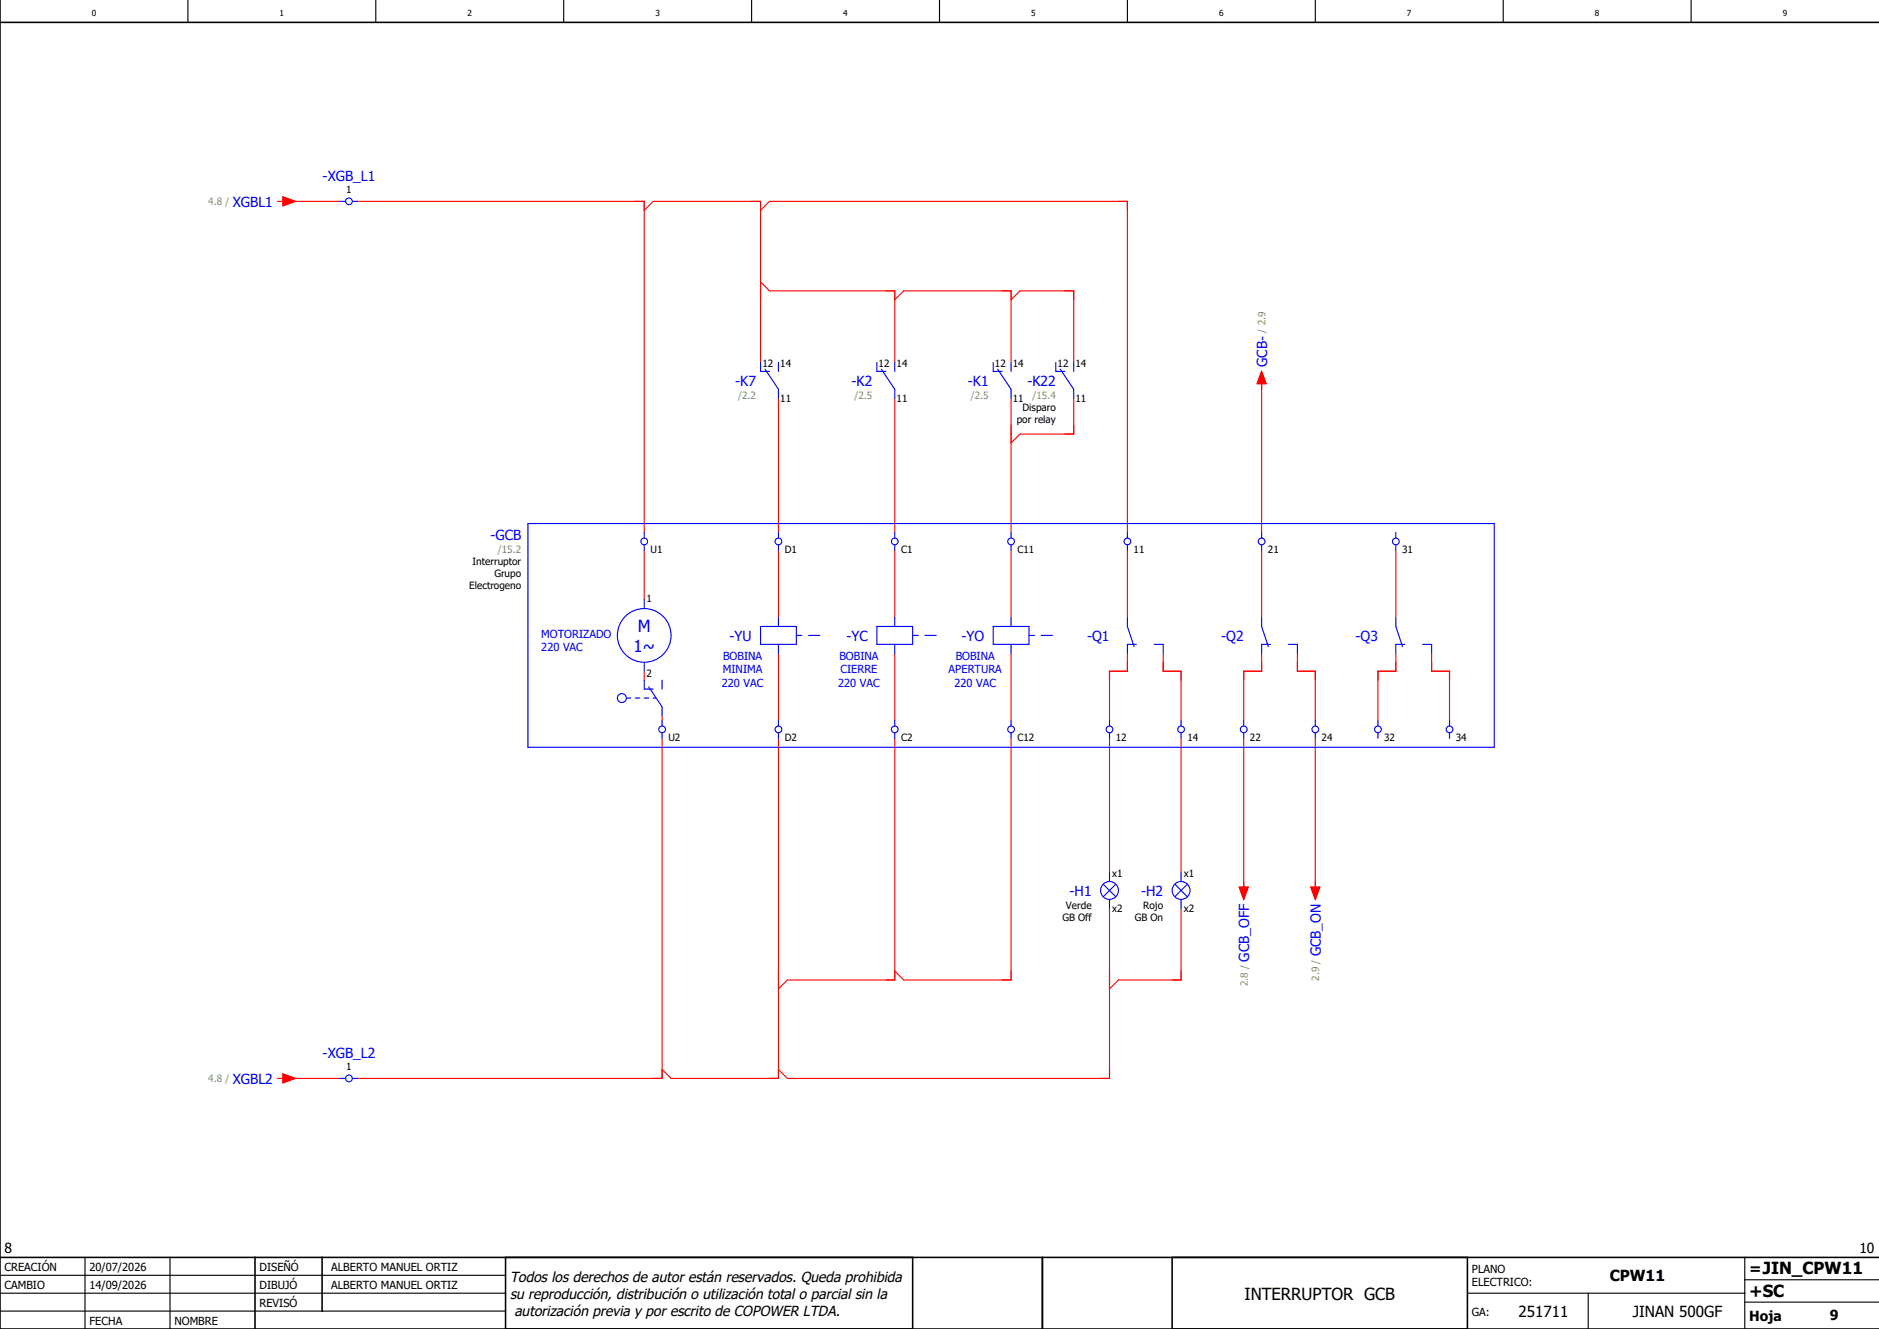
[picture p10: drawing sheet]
<svg xmlns="http://www.w3.org/2000/svg" width="420mm" height="297mm" viewBox="0 0 420 297" stroke-linecap="round" stroke-linejoin="round" font-family="sans-serif">
<g fill="none" stroke="#000" stroke-width=".25">
<path d="M42 0v5M84 0v5M126 0v5M168 0v5M210 0v5M252 0v5M294 0v5M336 0v5M378 0v5M0 285h113M0 293h113M0 289h113"/>
<path d="M19 281v16M38 281v16M328 289h62M355 289v8M390 291h30M390 281v16M390 286h30"/>
</g>
<path d="M0 5h420M0 0v297h420M0 281h420M57 281v16M72 281v12M113 281v16M204 281v16M233 281v16M262 281v16M328 281v16" fill="none" stroke="#000" stroke-width=".35"/>
<g fill="none" stroke="#f00" stroke-width=".25">
<path d="M62 45h1.2M63.2 44l2.8 1-2.8 1zM64 45h12M80 45h64v74M144 47l2-2h24v36M170 47l2-2h80v74M170 63l2 2h28v16M200 67l2-2h24v16M226 67l2-2h12v16M174 89v30M200 89v30M226 89v30"/>
<path d="M240 89v8h-12l-2 2M282 85.8v33.2M282 83l1 2.8h-2zM144 123v11M174 123v15M200 123v15M226 123v15M252 123v15M282 123v15M312 123v15M144 150v2M174 146v15"/>
<path d="M200 146v15M226 146v15M252 146v4h-4v11M260 146v4h4v11M282 146v4h-4v11M290 146v4h4v11M312 146v4h-4v11M320 146v4h4v11M148 160v1M148 165v76h-68M174 165v76h-24l-2-2M200 165v54h-24l-2 2"/>
<path d="M226 165v54h-24l-2-2M248 165v30M264 165v30M278 165v34M294 165v34M277 198.3h2l-1 2.7zM293 198.3h2l-1 2.7zM248 203v38h-72l-2-2M264 203v16h-14l-2 2M62 241h1.2M63.2 240l2.8 1-2.8 1zM64 241h12"/>
</g>
<g fill="none" stroke="#00f" stroke-width=".25">
<path d="M76 45h1.2M78.7 45h1.3M170 81v2h2M171 82.5l3 4.5v2M174 81v2M196 81v2h2M197 82.5l3 4.5v2M200 81v2M222 81v2h2M223 82.5l3 4.5v2M226 81v2M236 81v2h2"/>
<path d="M237 82.5l3 4.5v2M240 81v2M118 117h216v50h-216zM144 119v1.2M174 119v1.2M200 119v1.2M226 119v1.2M252 119v1.2M282 119v1.2M312 119v1.2M144 121.7v1.3M144 134v2"/>
<path d="M174 121.7v1.3M174 138v2M200 121.7v1.3M200 138v2M226 121.7v1.3M226 138v2M252 121.7v1.3M252 138v2l1.5 4.5M282 121.7v1.3M282 138v2M312 121.7v1.3M312 138v2l1.5 4.5"/>
<path d="M140 156h1M142 156h1M144 148v2M144 152v2h2M144 156h1M145 153.5l3 4.5v2M146 156h.7M148 152v2M170 140h8v4h-8zM174 144v2M178 142h1.2M180.7 142h2.6"/>
<path d="M196 140h8v4h-8zM200 144v2M204 142h1.2M206.7 142h2.6M222 140h8v4h-8zM226 144v2M230 142h1.3M232.8 142h2.4M254 144h-2v2M258 144h2v2M282 140l1.5 4.5M284 144h-2v2"/>
<path d="M288 144h2v2M314 144h-2v2M318 144h2v2M148 161v1.2M148 163.7v1.3M174 161v1.2M174 163.7v1.3M200 161v1.2M200 163.7v1.3M226 161v1.2M226 163.7v1.3M248 161v1.2"/>
<path d="M248 163.7v1.3M264 161v1.2M264 163.7v1.3M278 161v1.2M278 163.7v1.3M294 161v1.2M294 163.7v1.3M308 161v1.2M308 163.7v1.3M324 161v1.2M324 163.7v1.3M246.6 197.6l2.8 2.8"/>
<path d="M248 195v2M249.4 197.6l-2.8 2.8M262.6 197.6l2.8 2.8M264 195v2M265.4 197.6l-2.8 2.8M248 201v2M264 201v2M76 241h1.2M78.7 241h1.3"/>
<circle cx="78" cy="45" r=".75"/>
<circle cx="144" cy="121" r=".75"/>
<circle cx="174" cy="121" r=".75"/>
<circle cx="200" cy="121" r=".75"/>
<circle cx="226" cy="121" r=".75"/>
<circle cx="252" cy="121" r=".75"/>
<circle cx="282" cy="121" r=".75"/>
<circle cx="312" cy="121" r=".75"/>
<circle cx="139" cy="156" r="1"/>
<circle cx="144" cy="142" r="6"/>
<circle cx="148" cy="163" r=".75"/>
<circle cx="174" cy="163" r=".75"/>
<circle cx="200" cy="163" r=".75"/>
<circle cx="226" cy="163" r=".75"/>
<circle cx="248" cy="163" r=".75"/>
<circle cx="264" cy="163" r=".75"/>
<circle cx="278" cy="163" r=".75"/>
<circle cx="294" cy="163" r=".75"/>
<circle cx="308" cy="163" r=".75"/>
<circle cx="324" cy="163" r=".75"/>
<circle cx="248" cy="199" r="2"/>
<circle cx="264" cy="199" r="2"/>
<circle cx="78" cy="241" r=".75"/>
</g>
<g fill="#f00" stroke="#f00" stroke-width=".22">
<path d="M63.2 44l2.8 1-2.8 1z"/>
<path d="M282 83l1 2.8h-2z"/>
<path d="M63.2 240l2.8 1-2.8 1z"/>
<path d="M277 198.3h2l-1 2.7z"/>
<path d="M293 198.3h2l-1 2.7z"/>
</g>
<g font-size="3.7" fill="#00f">
<text x="142.6" y="141.2">M</text>
<text x="141.6" y="145.7">1~</text>
</g>
<g font-size="3.7">
<text x="278.2" y="290.5">INTERRUPTOR GCB</text>
<text x="391" y="289.8">+SC</text>
</g>
<g font-size="3.4">
<text x="359.8" y="286.4">CPW11</text>
<text x="391" y="284.6">=JIN_CPW11</text>
<text x="339.4" y="294.4">251711</text>
<text x="365" y="294.4">JINAN 500GF</text>
</g>
<g font-size="3.2">
<text x="114" y="286.5">Todos los derechos de autor están reservados. Queda prohibida</text>
<text x="114" y="290.2">su reproducción, distribución o utilización total o parcial sin la</text>
<text x="115" y="294">autorización previa y por escrito de COPOWER LTDA.</text>
</g>
<g font-size="3.1" fill="#00f">
<text x="72.1" y="40.4">-XGB_L1</text>
<text x="52.1" y="46.2">XGBL1</text>
<text x="283.2" y="82" transform="rotate(-90 283.2 82)">GCB-</text>
<text x="164.4" y="86.2">-K7</text>
<text x="190.4" y="86.2">-K2</text>
<text x="216.4" y="86.2">-K1</text>
<text x="229.7" y="86.2">-K22</text>
<text x="109.6" y="120.6">-GCB</text>
<text x="163" y="143.2">-YU</text>
<text x="189.2" y="143.2">-YC</text>
<text x="214.9" y="143.2">-YO</text>
<text x="243" y="143.2">-Q1</text>
<text x="273" y="143.2">-Q2</text>
<text x="303" y="143.2">-Q3</text>
<text x="239.1" y="200.2">-H1</text>
<text x="255.1" y="200.2">-H2</text>
<text x="279.2" y="214.9" transform="rotate(-90 279.2 214.9)">GCB_OFF</text>
<text x="295.2" y="213.7" transform="rotate(-90 295.2 213.7)">GCB_ON</text>
<text x="72.1" y="236.4">-XGB_L2</text>
<text x="52.1" y="242.2">XGBL2</text>
</g>
<g font-size="3.1">
<text x="1" y="280">8</text>
<text x="415.6" y="280">10</text>
<text x="391" y="295.2">Hoja</text>
<text x="409" y="295">9</text>
</g>
<g font-size="2.5" fill="#00f">
<text x="121" y="142.5">MOTORIZADO</text>
<text x="121" y="145.5">220 VAC</text>
<text x="161.6" y="147.5">BOBINA</text>
<text x="187.6" y="147.5">BOBINA</text>
<text x="213.6" y="147.5">BOBINA</text>
<text x="161.3" y="153.5">220 VAC</text>
<text x="161.6" y="150.5">MINIMA</text>
<text x="187.3" y="153.5">220 VAC</text>
<text x="187.9" y="150.5">CIERRE</text>
<text x="212" y="150.5">APERTURA</text>
<text x="213.3" y="153.5">220 VAC</text>
</g>
<g font-size="2.5">
<text x="1" y="284">CREACIÓN</text>
<text x="20" y="284">20/07/2026</text>
<text x="58" y="284">DISEÑÓ</text>
<text x="74" y="284">ALBERTO MANUEL ORTIZ</text>
<text x="329" y="284.5">PLANO</text>
<text x="329" y="287.5">ELECTRICO:</text>
<text x="1" y="288">CAMBIO</text>
<text x="20" y="288">14/09/2026</text>
<text x="58" y="292">REVISÓ</text>
<text x="58" y="288">DIBUJÓ</text>
<text x="74" y="288">ALBERTO MANUEL ORTIZ</text>
<text x="329" y="294">GA:</text>
<text x="20" y="296">FECHA</text>
<text x="39" y="296">NOMBRE</text>
</g>
<g font-size="2.2" fill="#7ca552">
<text x="46.6" y="45.9">4.8 /</text>
<text x="282.9" y="74.4" transform="rotate(-90 282.9 74.4)">/ 2.9</text>
<text x="165" y="89.1">/2.2</text>
<text x="191" y="89.1">/2.5</text>
<text x="217" y="89.1">/2.5</text>
<text x="230.8" y="89.1">/15.4</text>
<text x="111.3" y="123.5">/15.2</text>
<text x="278.9" y="220.4" transform="rotate(-90 278.9 220.4)">2.8 /</text>
<text x="294.9" y="219.2" transform="rotate(-90 294.9 219.2)">2.9 /</text>
<text x="46.6" y="241.9">4.8 /</text>
</g>
<g font-size="2.2">
<text x="77.4" y="43.1">1</text>
<text x="170.4" y="81.9">12</text>
<text x="174.4" y="81.9">14</text>
<text x="196.4" y="81.9">12</text>
<text x="200.4" y="81.9">14</text>
<text x="222.4" y="81.9">12</text>
<text x="226.4" y="81.9">14</text>
<text x="236.4" y="81.9">12</text>
<text x="240.4" y="81.9">14</text>
<text x="174.4" y="89.8">11</text>
<text x="200.4" y="89.8">11</text>
<text x="226.4" y="89.8">11</text>
<text x="240.4" y="89.8">11</text>
<text x="227.3" y="94.5">por relay</text>
<text x="228.5" y="91.8">Disparo</text>
<text x="145.4" y="123.6">U1</text>
<text x="175.4" y="123.6">D1</text>
<text x="201.4" y="123.6">C1</text>
<text x="227.4" y="123.6">C11</text>
<text x="253.4" y="123.6">11</text>
<text x="283.4" y="123.6">21</text>
<text x="313.4" y="123.6">31</text>
<text x="104.9" y="131.6">Electrogeno</text>
<text x="105.6" y="126.2">Interruptor</text>
<text x="110.5" y="128.9">Grupo</text>
<text x="144.5" y="134.5">1</text>
<text x="144.5" y="151.2">2</text>
<text x="149.4" y="165.6">U2</text>
<text x="175.4" y="165.6">D2</text>
<text x="201.4" y="165.6">C2</text>
<text x="227.4" y="165.6">C12</text>
<text x="249.4" y="165.6">12</text>
<text x="265.4" y="165.6">14</text>
<text x="279.4" y="165.6">22</text>
<text x="295.4" y="165.6">24</text>
<text x="309.4" y="165.6">32</text>
<text x="325.4" y="165.6">34</text>
<text x="248.6" y="195.9">x1</text>
<text x="264.6" y="195.9">x1</text>
<text x="238.3" y="203.1">Verde</text>
<text x="248.6" y="203.8">x2</text>
<text x="255.6" y="203.1">Rojo</text>
<text x="264.6" y="203.8">x2</text>
<text x="237.5" y="205.8">GB Off</text>
<text x="253.7" y="205.8">GB On</text>
<text x="77.4" y="239.1">1</text>
</g>
<g font-size="1.9">
<text x="20.5" y="3.6">0</text>
<text x="62.5" y="3.6">1</text>
<text x="104.5" y="3.6">2</text>
<text x="146.5" y="3.6">3</text>
<text x="188.5" y="3.6">4</text>
<text x="230.5" y="3.6">5</text>
<text x="272.5" y="3.6">6</text>
<text x="314.5" y="3.6">7</text>
<text x="356.5" y="3.6">8</text>
<text x="398.5" y="3.6">9</text>
</g>
</svg>
